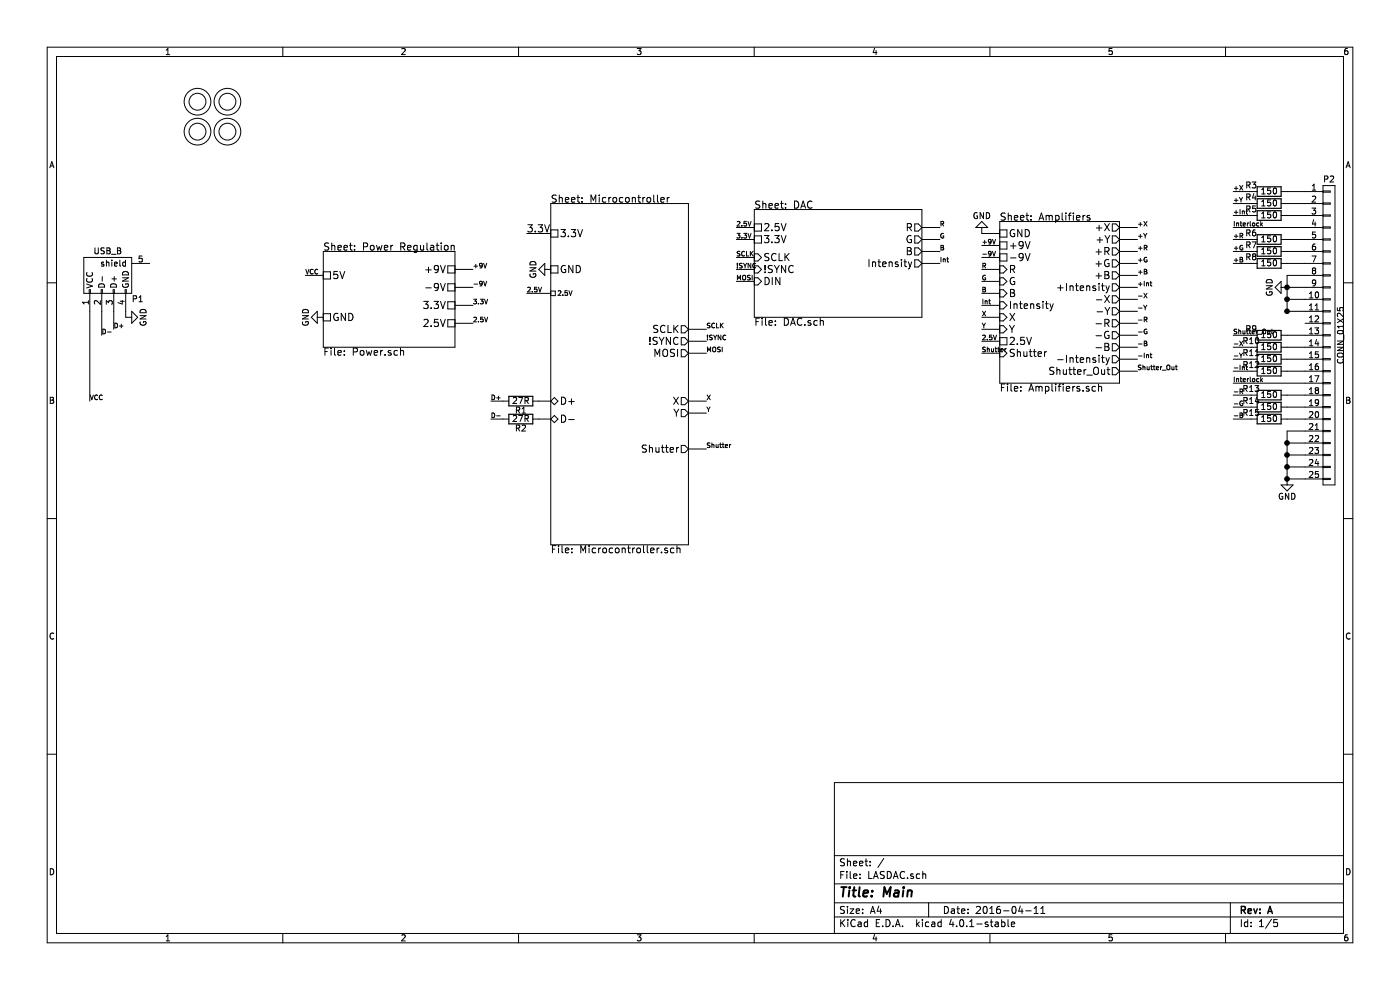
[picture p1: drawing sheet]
EESchema Schematic File Version 2
LIBS:power
LIBS:device
LIBS:transistors
LIBS:conn
LIBS:linear
LIBS:regul
LIBS:74xx
LIBS:cmos4000
LIBS:adc-dac
LIBS:memory
LIBS:xilinx
LIBS:microcontrollers
LIBS:dsp
LIBS:microchip
LIBS:analog_switches
LIBS:motorola
LIBS:texas
LIBS:intel
LIBS:audio
LIBS:interface
LIBS:digital-audio
LIBS:philips
LIBS:display
LIBS:cypress
LIBS:siliconi
LIBS:opto
LIBS:atmel
LIBS:contrib
LIBS:valves
LIBS:Personal library
LIBS:LASDAC-cache
EELAYER 25 0
EELAYER END
$Descr A4 11693 8268
encoding utf-8
Sheet 1 5
Title "Main"
Date "2016-04-11"
Rev "A"
Comp ""
Comment1 ""
Comment2 ""
Comment3 ""
Comment4 ""
$EndDescr
$Sheet
S 2700 2100 1100 800 
U 56B1E50F
F0 "Power Regulation" 60
F1 "Power.sch" 60
F2 "5V" U L 2700 2300 60 
F3 "GND" U L 2700 2650 60 
F4 "+9V" U R 3800 2250 60 
F5 "-9V" U R 3800 2400 60 
F6 "3.3V" U R 3800 2550 60 
F7 "2.5V" U R 3800 2700 60 
$EndSheet
$Comp
L USB_B P1
U 1 1
P 950 2300
F 0 "P1" H 1150 2100 50  0000 C CNN
F 1 "USB_B" H 900 2500 50  0000 C CNN
F 2 "Connect:USB_B" V 900 2200 50  0001 C CNN
F 3 "" V 900 2200 50  0000 C CNN
	1    950  2300
	1    0    0    -1  
$EndComp
$Comp
L CONN_01X25 P2
U 1 1
P 11100 2800
F 0 "P2" H 11100 4100 50  0000 C CNN
F 1 "CONN_01X25" V 11200 2800 50  0000 C CNN
F 2 "Connect:DB25FC" H 11100 2800 50  0001 C CNN
F 3 "" H 11100 2800 50  0000 C CNN
	1    11100 2800
	1    0    0    -1  
$EndComp
$Sheet
S 4600 1700 1150 2850
U 56B20B20
F0 "Microcontroller" 60
F1 "Microcontroller.sch" 60
F2 "3.3V" U L 4600 1950 60 
F3 "GND" U L 4600 2250 60 
F4 "D-" B L 4600 3500 60 
F5 "D+" B L 4600 3350 60 
F6 "X" O R 5750 3350 60 
F7 "Y" O R 5750 3450 60 
F8 "MOSI" O R 5750 2950 60 
F9 "!SYNC" O R 5750 2850 60 
F10 "SCLK" O R 5750 2750 60 
F11 "Shutter" O R 5750 3750 60 
F12 "2.5V" U L 4600 2450 39 
$EndSheet
$Sheet
S 6300 1750 1400 900 
U 56B20B34
F0 "DAC" 60
F1 "DAC.sch" 60
F2 "2.5V" U L 6300 1900 60 
F3 "SCLK" I L 6300 2150 60 
F4 "!SYNC" I L 6300 2250 60 
F5 "DIN" I L 6300 2350 60 
F6 "R" O R 7700 1900 60 
F7 "G" O R 7700 2000 60 
F8 "B" O R 7700 2100 60 
F9 "Intensity" O R 7700 2200 60 
F10 "3.3V" U L 6300 2000 60 
$EndSheet
$Sheet
S 8350 1850 1000 1350
U 56B20B6E
F0 "Amplifiers" 60
F1 "Amplifiers.sch" 60
F2 "+9V" U L 8350 2050 60 
F3 "-9V" U L 8350 2150 60 
F4 "GND" U L 8350 1950 60 
F5 "X" I L 8350 2650 60 
F6 "Y" I L 8350 2750 60 
F7 "R" I L 8350 2250 60 
F8 "G" I L 8350 2350 60 
F9 "B" I L 8350 2450 60 
F10 "+X" O R 9350 1900 60 
F11 "+Y" O R 9350 2000 60 
F12 "-X" O R 9350 2500 60 
F13 "-Y" O R 9350 2600 60 
F14 "+R" O R 9350 2100 60 
F15 "+G" O R 9350 2200 60 
F16 "+B" O R 9350 2300 60 
F17 "-R" O R 9350 2700 60 
F18 "-G" O R 9350 2800 60 
F19 "-B" O R 9350 2900 60 
F20 "Intensity" I L 8350 2550 60 
F21 "+Intensity" O R 9350 2400 60 
F22 "-Intensity" O R 9350 3000 60 
F23 "2.5V" U L 8350 2850 60 
F24 "Shutter" I L 8350 2950 60 
F25 "Shutter_Out" O R 9350 3100 60 
$EndSheet
$Comp
L GND #PWR01
U 1 1
P 2700 2650
F 0 "#PWR01" H 2700 2400 50  0001 C CNN
F 1 "GND" H 2700 2500 50  0000 C CNN
F 2 "" H 2700 2650 50  0000 C CNN
F 3 "" H 2700 2650 50  0000 C CNN
	1    2700 2650
	0    1    1    0   
$EndComp
$Comp
L GND #PWR02
U 1 1
P 8200 1950
F 0 "#PWR02" H 8200 1700 50  0001 C CNN
F 1 "GND" H 8200 1800 50  0000 C CNN
F 2 "" H 8200 1950 50  0000 C CNN
F 3 "" H 8200 1950 50  0000 C CNN
	1    8200 1950
	-1   0    0    1   
$EndComp
$Comp
L GND #PWR03
U 1 1
P 10750 4000
F 0 "#PWR03" H 10750 3750 50  0001 C CNN
F 1 "GND" H 10750 3850 50  0000 C CNN
F 2 "" H 10750 4000 50  0000 C CNN
F 3 "" H 10750 4000 50  0000 C CNN
	1    10750 4000
	1    0    0    -1  
$EndComp
$Comp
L R R1
U 1 1
P 4350 3350
F 0 "R1" V 4430 3350 50  0000 C CNN
F 1 "27R" V 4350 3350 50  0000 C CNN
F 2 "Resistors_SMD:R_0805" V 4280 3350 50  0001 C CNN
F 3 "" H 4350 3350 50  0000 C CNN
	1    4350 3350
	0    1    1    0   
$EndComp
$Comp
L R R2
U 1 1
P 4350 3500
F 0 "R2" V 4430 3500 50  0000 C CNN
F 1 "27R" V 4350 3500 50  0000 C CNN
F 2 "Resistors_SMD:R_0805" V 4280 3500 50  0001 C CNN
F 3 "" H 4350 3500 50  0000 C CNN
	1    4350 3500
	0    1    1    0   
$EndComp
$Comp
L R R3
U 1 1
P 10600 1600
F 0 "R3" V 10550 1450 50  0000 C CNN
F 1 "150" V 10600 1600 50  0000 C CNN
F 2 "Resistors_SMD:R_0805" V 10530 1600 50  0001 C CNN
F 3 "" H 10600 1600 50  0000 C CNN
	1    10600 1600
	0    1    1    0   
$EndComp
$Comp
L R R4
U 1 1
P 10600 1700
F 0 "R4" V 10550 1550 50  0000 C CNN
F 1 "150" V 10600 1700 50  0000 C CNN
F 2 "Resistors_SMD:R_0805" V 10530 1700 50  0001 C CNN
F 3 "" H 10600 1700 50  0000 C CNN
	1    10600 1700
	0    1    1    0   
$EndComp
$Comp
L R R6
U 1 1
P 10600 2000
F 0 "R6" V 10550 1850 50  0000 C CNN
F 1 "150" V 10600 2000 50  0000 C CNN
F 2 "Resistors_SMD:R_0805" V 10530 2000 50  0001 C CNN
F 3 "" H 10600 2000 50  0000 C CNN
	1    10600 2000
	0    1    1    0   
$EndComp
$Comp
L R R7
U 1 1
P 10600 2100
F 0 "R7" V 10550 1950 50  0000 C CNN
F 1 "150" V 10600 2100 50  0000 C CNN
F 2 "Resistors_SMD:R_0805" V 10530 2100 50  0001 C CNN
F 3 "" H 10600 2100 50  0000 C CNN
	1    10600 2100
	0    1    1    0   
$EndComp
$Comp
L R R8
U 1 1
P 10600 2200
F 0 "R8" V 10550 2050 50  0000 C CNN
F 1 "150" V 10600 2200 50  0000 C CNN
F 2 "Resistors_SMD:R_0805" V 10530 2200 50  0001 C CNN
F 3 "" H 10600 2200 50  0000 C CNN
	1    10600 2200
	0    1    1    0   
$EndComp
$Comp
L R R10
U 1 1
P 10600 2900
F 0 "R10" V 10550 2750 50  0000 C CNN
F 1 "150" V 10600 2900 50  0000 C CNN
F 2 "Resistors_SMD:R_0805" V 10530 2900 50  0001 C CNN
F 3 "" H 10600 2900 50  0000 C CNN
	1    10600 2900
	0    1    1    0   
$EndComp
$Comp
L R R11
U 1 1
P 10600 3000
F 0 "R11" V 10550 2850 50  0000 C CNN
F 1 "150" V 10600 3000 50  0000 C CNN
F 2 "Resistors_SMD:R_0805" V 10530 3000 50  0001 C CNN
F 3 "" H 10600 3000 50  0000 C CNN
	1    10600 3000
	0    1    1    0   
$EndComp
$Comp
L R R13
U 1 1
P 10600 3300
F 0 "R13" V 10550 3150 50  0000 C CNN
F 1 "150" V 10600 3300 50  0000 C CNN
F 2 "Resistors_SMD:R_0805" V 10530 3300 50  0001 C CNN
F 3 "" H 10600 3300 50  0000 C CNN
	1    10600 3300
	0    1    1    0   
$EndComp
$Comp
L R R14
U 1 1
P 10600 3400
F 0 "R14" V 10550 3250 50  0000 C CNN
F 1 "150" V 10600 3400 50  0000 C CNN
F 2 "Resistors_SMD:R_0805" V 10530 3400 50  0001 C CNN
F 3 "" H 10600 3400 50  0000 C CNN
	1    10600 3400
	0    1    1    0   
$EndComp
$Comp
L R R15
U 1 1
P 10600 3500
F 0 "R15" V 10550 3350 50  0000 C CNN
F 1 "150" V 10600 3500 50  0000 C CNN
F 2 "Resistors_SMD:R_0805" V 10530 3500 50  0001 C CNN
F 3 "" H 10600 3500 50  0000 C CNN
	1    10600 3500
	0    1    1    0   
$EndComp
$Comp
L R R5
U 1 1
P 10600 1800
F 0 "R5" V 10550 1650 50  0000 C CNN
F 1 "150" V 10600 1800 50  0000 C CNN
F 2 "Resistors_SMD:R_0805" V 10530 1800 50  0001 C CNN
F 3 "" H 10600 1800 50  0000 C CNN
	1    10600 1800
	0    1    1    0   
$EndComp
$Comp
L R R12
U 1 1
P 10600 3100
F 0 "R12" V 10550 2950 50  0000 C CNN
F 1 "150" V 10600 3100 50  0000 C CNN
F 2 "Resistors_SMD:R_0805" V 10530 3100 50  0001 C CNN
F 3 "" H 10600 3100 50  0000 C CNN
	1    10600 3100
	0    1    1    0   
$EndComp
$Comp
L GND #PWR04
U 1 1
P 10750 2400
F 0 "#PWR04" H 10750 2150 50  0001 C CNN
F 1 "GND" H 10750 2250 50  0000 C CNN
F 2 "" H 10750 2400 50  0000 C CNN
F 3 "" H 10750 2400 50  0000 C CNN
	1    10750 2400
	0    1    1    0   
$EndComp
Wire Wire Line
	1050 2600 1050 2650
Wire Wire Line
	4400 1950 4600 1950
Wire Wire Line
	8350 2050 8200 2050
Wire Wire Line
	10750 3900 10900 3900
Wire Wire Line
	10750 3800 10900 3800
Wire Wire Line
	10750 3700 10900 3700
Wire Wire Line
	10900 3600 10750 3600
Wire Wire Line
	10750 3500 10900 3500
Wire Wire Line
	10900 3400 10750 3400
Wire Wire Line
	10750 3300 10900 3300
Wire Wire Line
	10900 3000 10750 3000
Wire Wire Line
	10750 2900 10900 2900
Wire Wire Line
	10750 2500 10900 2500
Wire Wire Line
	10900 2400 10750 2400
Wire Wire Line
	10750 2300 10900 2300
Wire Wire Line
	10900 2200 10750 2200
Wire Wire Line
	10750 2100 10900 2100
Wire Wire Line
	10900 2000 10750 2000
Wire Wire Line
	10750 1700 10900 1700
Wire Wire Line
	10900 1600 10750 1600
Wire Wire Line
	10300 1900 10900 1900
Wire Wire Line
	10300 3200 10900 3200
Wire Wire Line
	10750 1800 10900 1800
Wire Wire Line
	10900 3100 10750 3100
Wire Wire Line
	10750 3600 10750 4000
Connection ~ 10750 3700
Connection ~ 10750 3800
Connection ~ 10750 4000
Connection ~ 10750 3900
Wire Wire Line
	10750 2300 10750 2600
Connection ~ 10750 2600
Connection ~ 10750 2500
Connection ~ 10750 2400
Wire Wire Line
	5750 3350 5900 3350
Text Label 5900 3350 0    39   ~ 0
X
Wire Wire Line
	5750 3450 5900 3450
Text Label 5900 3450 0    39   ~ 0
Y
Wire Wire Line
	8350 2650 8200 2650
Text Label 8200 2650 0    39   ~ 0
X
Wire Wire Line
	8350 2750 8200 2750
Text Label 8200 2750 0    39   ~ 0
Y
Wire Wire Line
	8350 2250 8200 2250
Text Label 8200 2250 0    39   ~ 0
R
Wire Wire Line
	8350 2350 8200 2350
Text Label 8200 2350 0    39   ~ 0
G
Wire Wire Line
	8350 2450 8200 2450
Text Label 8200 2450 0    39   ~ 0
B
Wire Wire Line
	8350 2550 8200 2550
Text Label 8200 2550 0    39   ~ 0
Int
Wire Wire Line
	7700 1900 7850 1900
Text Label 7850 1900 0    39   ~ 0
R
Wire Wire Line
	7700 2000 7850 2000
Text Label 7850 2000 0    39   ~ 0
G
Wire Wire Line
	7700 2100 7850 2100
Text Label 7850 2100 0    39   ~ 0
B
Wire Wire Line
	7700 2200 7850 2200
Text Label 7850 2200 0    39   ~ 0
Int
Wire Wire Line
	5750 2750 5900 2750
Text Label 5900 2750 0    39   ~ 0
SCLK
Wire Wire Line
	5750 2850 5900 2850
Text Label 5900 2850 0    39   ~ 0
!SYNC
Wire Wire Line
	5900 2950 5750 2950
Text Label 5900 2950 0    39   ~ 0
MOSI
Wire Wire Line
	6300 2150 6150 2150
Text Label 6150 2150 0    39   ~ 0
SCLK
Wire Wire Line
	6300 2250 6150 2250
Text Label 6150 2250 0    39   ~ 0
!SYNC
Wire Wire Line
	6300 2350 6150 2350
Text Label 6150 2350 0    39   ~ 0
MOSI
Wire Wire Line
	10450 1600 10300 1600
Text Label 10300 1600 0    39   ~ 0
+X
Wire Wire Line
	10450 1700 10300 1700
Text Label 10300 1700 0    39   ~ 0
+Y
Wire Wire Line
	10450 1800 10300 1800
Text Label 10300 1800 0    39   ~ 0
+Int
Wire Wire Line
	10450 2000 10300 2000
Text Label 10300 2000 0    39   ~ 0
+R
Wire Wire Line
	10450 2100 10300 2100
Text Label 10300 2100 0    39   ~ 0
+G
Wire Wire Line
	10450 2200 10300 2200
Text Label 10300 2200 0    39   ~ 0
+B
Wire Wire Line
	10450 2900 10300 2900
Text Label 10300 2900 0    39   ~ 0
-X
Wire Wire Line
	10450 3000 10300 3000
Text Label 10300 3000 0    39   ~ 0
-Y
Wire Wire Line
	10450 3100 10300 3100
Text Label 10300 3100 0    39   ~ 0
-Int
Wire Wire Line
	10450 3300 10300 3300
Text Label 10300 3300 0    39   ~ 0
-R
Wire Wire Line
	10450 3400 10300 3400
Text Label 10300 3400 0    39   ~ 0
-G
Wire Wire Line
	10450 3500 10300 3500
Text Label 10300 3500 0    39   ~ 0
-B
Wire Wire Line
	9350 1900 9500 1900
Text Label 9500 1900 0    39   ~ 0
+X
Wire Wire Line
	9350 2000 9500 2000
Text Label 9500 2000 0    39   ~ 0
+Y
Wire Wire Line
	9350 2100 9500 2100
Text Label 9500 2100 0    39   ~ 0
+R
Wire Wire Line
	9500 2200 9350 2200
Text Label 9500 2200 0    39   ~ 0
+G
Wire Wire Line
	9350 2300 9500 2300
Text Label 9500 2300 0    39   ~ 0
+B
Wire Wire Line
	9350 2400 9500 2400
Text Label 9500 2400 0    39   ~ 0
+Int
Wire Wire Line
	9350 2500 9500 2500
Text Label 9500 2500 0    39   ~ 0
-X
Wire Wire Line
	9350 2600 9500 2600
Text Label 9500 2600 0    39   ~ 0
-Y
Wire Wire Line
	9350 2700 9500 2700
Text Label 9500 2700 0    39   ~ 0
-R
Wire Wire Line
	9350 2800 9500 2800
Text Label 9500 2800 0    39   ~ 0
-G
Wire Wire Line
	9350 2900 9500 2900
Text Label 9500 2900 0    39   ~ 0
-B
Wire Wire Line
	9350 3000 9500 3000
Text Label 9500 3000 0    39   ~ 0
-Int
Text Label 10300 3200 0    39   ~ 0
Interlock
Text Label 10300 1900 0    39   ~ 0
Interlock
Wire Wire Line
	10750 4000 10900 4000
Wire Wire Line
	10750 2600 10900 2600
Text Label 10300 2800 0    39   ~ 0
Shutter_Out
Wire Wire Line
	3800 2250 3950 2250
Text Label 3950 2250 0    39   ~ 0
+9V
Wire Wire Line
	3800 2400 3950 2400
Text Label 3950 2400 0    39   ~ 0
-9V
Wire Wire Line
	3800 2550 3950 2550
Text Label 3950 2550 0    39   ~ 0
3.3V
Wire Wire Line
	3800 2700 3950 2700
Text Label 3950 2700 0    39   ~ 0
2.5V
Wire Wire Line
	750  2600 750  3350
Text Label 750  3350 0    39   ~ 0
VCC
Wire Wire Line
	4500 3350 4600 3350
Wire Wire Line
	4600 3500 4500 3500
Wire Wire Line
	2700 2300 2550 2300
Text Label 2550 2300 0    39   ~ 0
VCC
Wire Wire Line
	850  2600 850  2800
Text Label 850  2800 0    39   ~ 0
D-
Wire Wire Line
	950  2600 950  2750
Text Label 950  2750 0    39   ~ 0
D+
$Comp
L GND #PWR05
U 1 1
P 1050 2650
F 0 "#PWR05" H 1050 2400 50  0001 C CNN
F 1 "GND" H 1050 2500 50  0000 C CNN
F 2 "" H 1050 2650 50  0000 C CNN
F 3 "" H 1050 2650 50  0000 C CNN
	1    1050 2650
	0    -1   -1   0   
$EndComp
$Comp
L GND #PWR06
U 1 1
P 4600 2250
F 0 "#PWR06" H 4600 2000 50  0001 C CNN
F 1 "GND" H 4600 2100 50  0000 C CNN
F 2 "" H 4600 2250 50  0000 C CNN
F 3 "" H 4600 2250 50  0000 C CNN
	1    4600 2250
	0    1    1    0   
$EndComp
Text Label 4400 1950 0    60   ~ 0
3.3V
Wire Wire Line
	6300 1900 6150 1900
Text Label 6150 1900 0    39   ~ 0
2.5V
Wire Wire Line
	8350 1950 8200 1950
Wire Wire Line
	8350 2150 8200 2150
Text Label 8200 2150 0    39   ~ 0
-9V
Text Label 8200 2050 0    39   ~ 0
+9V
Wire Wire Line
	4200 3350 4100 3350
Text Label 4100 3350 0    39   ~ 0
D+
Wire Wire Line
	4200 3500 4100 3500
Text Label 4100 3500 0    39   ~ 0
D-
Wire Wire Line
	9350 3100 9500 3100
Text Label 9500 3100 0    39   ~ 0
Shutter_Out
Wire Wire Line
	6300 2000 6150 2000
Text Label 6150 2000 0    39   ~ 0
3.3V
Wire Wire Line
	5750 3750 5900 3750
Text Label 5900 3750 0    39   ~ 0
Shutter
Wire Wire Line
	8350 2950 8200 2950
Text Label 8200 2950 0    39   ~ 0
Shutter
Wire Wire Line
	8350 2850 8200 2850
Text Label 8200 2850 0    39   ~ 0
2.5V
Wire Wire Line
	4600 2450 4400 2450
Text Label 4400 2450 0    39   ~ 0
2.5V
$Comp
L Mounting_Hole H1
U 1 1
P 1650 850
F 0 "H1" H 1650 1100 60  0001 C CNN
F 1 "Mounting_Hole" H 1700 1000 60  0001 C CNN
F 2 "Mounting_Holes:MountingHole_3.2mm_M3" H 1700 850 60  0001 C CNN
F 3 "" H 1700 850 60  0000 C CNN
	1    1650 850 
	1    0    0    -1  
$EndComp
$Comp
L Mounting_Hole H3
U 1 1
P 1900 850
F 0 "H3" H 1900 1100 60  0001 C CNN
F 1 "Mounting_Hole" H 1950 1000 60  0001 C CNN
F 2 "Mounting_Holes:MountingHole_3.2mm_M3" H 1950 850 60  0001 C CNN
F 3 "" H 1950 850 60  0000 C CNN
	1    1900 850 
	1    0    0    -1  
$EndComp
$Comp
L Mounting_Hole H4
U 1 1
P 1900 1100
F 0 "H4" H 1900 1350 60  0001 C CNN
F 1 "Mounting_Hole" H 1950 1250 60  0001 C CNN
F 2 "Mounting_Holes:MountingHole_3.2mm_M3" H 1950 1100 60  0001 C CNN
F 3 "" H 1950 1100 60  0000 C CNN
	1    1900 1100
	1    0    0    -1  
$EndComp
$Comp
L Mounting_Hole H2
U 1 1
P 1650 1100
F 0 "H2" H 1650 1350 60  0001 C CNN
F 1 "Mounting_Hole" H 1700 1250 60  0001 C CNN
F 2 "Mounting_Holes:MountingHole_3.2mm_M3" H 1700 1100 60  0001 C CNN
F 3 "" H 1700 1100 60  0000 C CNN
	1    1650 1100
	1    0    0    -1  
$EndComp
$Comp
L R R9
U 1 1
P 10600 2800
F 0 "R9" V 10550 2650 50  0000 C CNN
F 1 "150" V 10600 2800 50  0000 C CNN
F 2 "Resistors_SMD:R_0805" V 10530 2800 50  0001 C CNN
F 3 "" H 10600 2800 50  0000 C CNN
	1    10600 2800
	0    1    1    0   
$EndComp
Wire Wire Line
	10750 2800 10900 2800
Wire Wire Line
	10450 2800 10300 2800
$EndSCHEMATC
